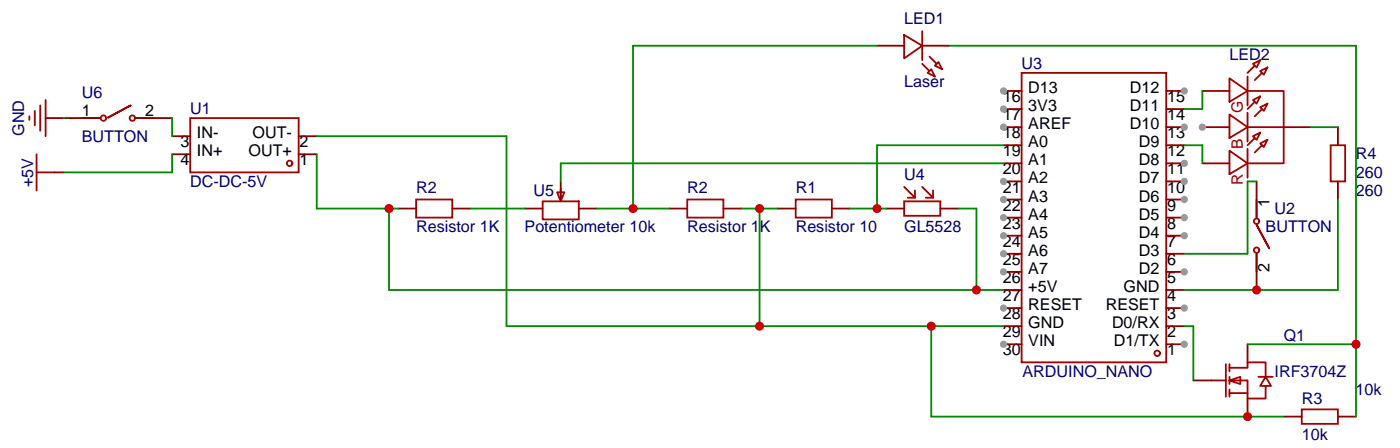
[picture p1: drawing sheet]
<svg xmlns="http://www.w3.org/2000/svg" width="273mm" height="87mm" viewBox="0 0 273 87" stroke-linecap="round" stroke-linejoin="round" font-family="sans-serif">
<g fill="none" stroke="#a10000" stroke-width=".35">
<path d="M8.9 19.5v7.1M176.5 6.8l3.5 2.1-3.5 2.5zM180 12.4l1.4 1.5M180 6.1v5.6M181.1 14.2l.7-.7 .7 1.4zM181.4 11l1.4 1.4M182.5 12.8l.7-.7 .7 1.4zM199.4 14.2h28.2v56.5h-28.2zM240 15.3l3.5 2.4-3.5 2.2zM243.5 17.7h7.1v14.1h-7.1M243.5 14.9v5.7M244.6 12.4l1.4-.7-.7 1.5z"/>
<path d="M244.6 19.5l1.4-.7-.7 1.4zM244.9 12.8l-1.4 1.4M244.9 19.9l-1.4 1.4M246 13.9l1.4-.7-.7 1.4zM246.3 14.2l-1.4 1.4M5.7 22.7v.7M6.8 21.6v2.8M7.1 30.1v7M7.1 33.6h3.6M7.8 20.6v4.9M16 23h3.5M25.5 20.6l-4.6 2.4 4.6-2.4"/>
<path d="M26.5 23h3.6M37.1 23h21.2v10.6h-21.2zM81.2 38.9h7.1v3.5h-7.1zM105.9 39.3h7.1v3.5h-7.1zM108.7 37.5h1.4l-.7 1.8zM109.4 36.8v1.8M134.1 38.9h7.1v3.5h-7.1zM155.3 38.9h7.1v3.5h-7.1zM176.5 39.3h7v2.8h-7zM176.5 36.4l2.1 2.2M178.6 37.1v1.5h-1.4M180 36.4l2.1 2.2"/>
<path d="M182.1 37.1v1.5h-1.4M240 29.4l3.5 2.4-3.5 2.2zM240 22.3l3.5 2.5-3.5 2.1zM243.5 24.8h7.1M243.5 22v5.6M243.5 29v5.7M244.6 26.6l1.4-.7-.7 1.4zM244.9 26.9l-1.4 1.4M245.3 38.9v3.5M246 28l1.4-.7-.7 1.4zM246 20.9l1.4-.7-.7 1.4zM246.3 28.3l-1.4 1.4"/>
<path d="M246.3 21.3l-1.4 1.4M259.7 28.3h2.8v7.1h-2.8zM245.3 49.5v3.5M247.7 48.4l-2.4-4.6 2.4 4.6M236.4 74.2h2.9M239.3 71v6.4M240 74.2l2.1-.7v1.4zM240 71.7h3.5v-1h3.5v2.8M240 74.2h3.5v3.5h3.5v-2.5M240 76.7h3.5M240 71v1.4M240 73.5v1.4"/>
<path d="M240 75.9v1.5M245.6 73.5h2.8M247 73.5l1.1 1.7h-2.1zM254.1 79.8h7v2.8h-7z"/>
<circle cx="20.2" cy="23" r=".53"/>
<circle cx="25.8" cy="23" r=".53"/>
<circle cx="56.5" cy="31.8" r=".53"/>
<circle cx="245.3" cy="48.8" r=".53"/>
<circle cx="245.3" cy="43.1" r=".53"/>
<circle cx="225.9" cy="68.9" r=".53"/>
</g>
<g fill="none" stroke="#870000" stroke-width=".35">
<path d="M171.2 8.9h5.3M180 8.9h5.3M195.9 17.7h3.5M227.6 17.7h3.6M234.7 17.7h5.3M8.9 23h10.6M10.7 33.6h1.7M26.5 23h7.1M33.6 30.1h3.5M33.6 26.6h3.5M58.3 30.1h3.5M58.3 26.6h3.5"/>
<path d="M109.4 35.4v3.5M195.9 38.9h3.5M195.9 35.4h3.5M195.9 31.8h3.5M195.9 28.3h3.5M195.9 24.8h3.5M195.9 21.3h3.5M227.6 38.9h3.6M227.6 35.4h3.6M227.6 31.8h3.6M227.6 28.3h3.6M227.6 24.8h3.6"/>
<path d="M227.6 21.3h3.6M234.7 31.8h5.3M234.7 24.8h5.3M245.3 35.4v7M250.6 24.8h5.2M261.1 24.8v3.5M261.1 35.4v3.5M77.7 40.7h3.5M88.3 40.7h3.5M102.4 40.7h3.5M113 40.7h3.5M130.6 40.7h3.5"/>
<path d="M141.2 40.7h3.5M151.8 40.7h3.5M162.4 40.7h3.5M172.9 40.7h3.6M183.5 40.7h3.6M195.9 56.5h3.5M195.9 53h3.5M195.9 49.5h3.5M195.9 46h3.5M195.9 42.4h3.5M227.6 56.5h3.6M227.6 53h3.6"/>
<path d="M227.6 49.5h3.6M227.6 46h3.6M227.6 42.4h3.6M245.3 49.5v7M195.9 67.1h3.5M195.9 63.6h3.5M195.9 60.1h3.5M227.6 67.1h3.6M227.6 63.6h3.6M227.6 60.1h3.6M232.9 74.2h3.5M243.5 67.1v3.6"/>
<path d="M243.5 77.7v3.5M250.6 81.2h3.5M261.1 81.2h3.6"/>
</g>
<g fill="none" stroke="#008700" stroke-width=".35">
<path d="M171.2 8.9h-47.6v31.8M185.3 8.9h79.4v72.3M234.7 17.7v3.6h-3.5M61.8 30.1v10.6h15.9M61.8 26.6h37.1v37h97M195.9 31.8h-86.5v3.6M195.9 28.3h-24.7v12.4M231.2 28.3h3.5v3.5M245.3 35.4h-1.8v14.1h-12.3M255.8 24.8h5.3M261.1 38.9v17.6h-29.9M75.9 40.7v15.8h120"/>
<path d="M91.8 40.7h10.6M116.5 40.7h14.1M144.7 40.7h7.1M148.2 40.7v22.9M165.9 40.7h7M187.1 40.7h3.5v15.8M181.8 63.6v17.6h68.8M231.2 63.6h1.7v10.6M243.5 67.1h21.2"/>
</g>
<circle cx="12.4" cy="23" r=".18" fill="#008700"/>
<path d="M33.6 23v3.6M33.6 30.1v3.5h-21.2" fill="none" stroke="#008700" stroke-width=".35"/>
<g fill="#c00">
<circle cx="171.2" cy="40.7" r=".88"/>
<circle cx="264.7" cy="67.1" r=".88"/>
<circle cx="245.3" cy="56.5" r=".88"/>
<circle cx="123.6" cy="40.7" r=".88"/>
<circle cx="148.2" cy="63.6" r=".88"/>
<circle cx="148.2" cy="40.7" r=".88"/>
<circle cx="243.5" cy="81.2" r=".88"/>
<circle cx="181.8" cy="63.6" r=".88"/>
<circle cx="75.9" cy="40.7" r=".88"/>
<circle cx="190.6" cy="56.5" r=".88"/>
</g>
<g fill="#999">
<circle cx="231.2" cy="67.1" r=".71"/>
<circle cx="231.2" cy="60.1" r=".71"/>
<circle cx="231.2" cy="53" r=".71"/>
<circle cx="231.2" cy="46" r=".71"/>
<circle cx="231.2" cy="42.4" r=".71"/>
<circle cx="231.2" cy="38.9" r=".71"/>
<circle cx="231.2" cy="35.4" r=".71"/>
<circle cx="231.2" cy="31.8" r=".71"/>
<circle cx="231.2" cy="24.8" r=".71"/>
<circle cx="231.2" cy="17.7" r=".71"/>
<circle cx="195.9" cy="17.7" r=".71"/>
<circle cx="195.9" cy="21.3" r=".71"/>
<circle cx="195.9" cy="24.8" r=".71"/>
<circle cx="195.9" cy="35.4" r=".71"/>
<circle cx="195.9" cy="38.9" r=".71"/>
<circle cx="195.9" cy="42.4" r=".71"/>
<circle cx="195.9" cy="46" r=".71"/>
<circle cx="195.9" cy="49.5" r=".71"/>
<circle cx="195.9" cy="53" r=".71"/>
<circle cx="195.9" cy="60.1" r=".71"/>
<circle cx="195.9" cy="67.1" r=".71"/>
<circle cx="234.7" cy="24.8" r=".71"/>
</g>
<g font-size="3.1" fill="#000080">
<text x="176.5" y="4.6">LED1</text>
<text x="240" y="11.7">LED2</text>
<text x="176.5" y="17">Laser</text>
<text x="199.4" y="13.5">U3</text>
<text x="16" y="19.2">U6</text>
<text x="37.1" y="22.3">U1</text>
<text x="4.7" y="26.5" transform="rotate(-90 4.7 26.5)">GND</text>
<text x="16" y="27.7">BUTTON</text>
<text x="176.5" y="35.1">U4</text>
<text x="264.7" y="31.1">R4</text>
<text x="264.7" y="34.6">260</text>
<text x="6.5" y="36.5" transform="rotate(-90 6.5 36.5)">+5V</text>
<text x="37.1" y="36.4">DC-DC-5V</text>
<text x="81.2" y="37.5">R2</text>
<text x="104.2" y="38.2">U5</text>
<text x="134.1" y="37.5">R2</text>
<text x="155.3" y="37.5">R1</text>
<text x="248.8" y="41.7">U2</text>
<text x="264.7" y="38.1">260</text>
<text x="81.2" y="45.3">Resistor 1K</text>
<text x="102.4" y="45.3">Potentiometer 10k</text>
<text x="134.1" y="45.3">Resistor 1K</text>
<text x="155.3" y="45.3">Resistor 10</text>
<text x="176.5" y="45.3">GL5528</text>
<text x="247" y="45.3">BUTTON</text>
<text x="250.6" y="66.5">Q1</text>
<text x="199.6" y="73.5">ARDUINO_NANO</text>
<text x="248.8" y="73.5">IRF3704Z</text>
<text x="264.6" y="77">10k</text>
<text x="254.1" y="78.7">R3</text>
<text x="254.1" y="85.8">10k</text>
</g>
<g font-size="3.1">
<text x="16" y="22.7">1</text>
<text x="28.3" y="22.7">2</text>
<text x="195.7" y="19.9">16</text>
<text x="195.7" y="23.4">17</text>
<text x="200.7" y="18.1">D13</text>
<text x="200.7" y="21.7">3V3</text>
<text x="220.5" y="21.7">D11</text>
<text x="220.5" y="18.1">D12</text>
<text x="227.8" y="23.4">14</text>
<text x="227.8" y="19.9">15</text>
<text x="35.2" y="28.7">3</text>
<text x="38.4" y="27">IN-</text>
<text x="49.3" y="27">OUT-</text>
<text x="58.5" y="28.7">2</text>
<text x="195.7" y="27">18</text>
<text x="200.7" y="25.2">AREF</text>
<text x="200.7" y="28.7">A0</text>
<text x="220.5" y="25.2">D10</text>
<text x="222.3" y="28.7">D9</text>
<text x="227.8" y="27">13</text>
<text x="35.2" y="32.3">4</text>
<text x="38.4" y="30.5">IN+</text>
<text x="48.5" y="30.5">OUT+</text>
<text x="58.5" y="32.3">1</text>
<text x="195.7" y="30.5">19</text>
<text x="195.7" y="34">20</text>
<text x="200.7" y="32.3">A1</text>
<text x="200.7" y="35.8">A2</text>
<text x="222.3" y="35.8">D7</text>
<text x="222.3" y="32.3">D8</text>
<text x="227.8" y="34">11</text>
<text x="227.8" y="30.5">12</text>
<text x="195.7" y="37.5">21</text>
<text x="195.7" y="41.1">22</text>
<text x="200.7" y="39.3">A3</text>
<text x="222.3" y="39.3">D6</text>
<text x="227.8" y="41.1">9</text>
<text x="227.8" y="37.5">10</text>
<text x="247.8" y="40.3" transform="rotate(-90 247.8 40.3)">1</text>
<text x="195.7" y="44.6">23</text>
<text x="200.7" y="42.8">A4</text>
<text x="200.7" y="46.4">A5</text>
<text x="222.3" y="46.4">D4</text>
<text x="222.3" y="42.8">D5</text>
<text x="227.8" y="44.6">8</text>
<text x="195.7" y="48.1">24</text>
<text x="195.7" y="51.7">25</text>
<text x="200.7" y="49.9">A6</text>
<text x="200.7" y="53.4">A7</text>
<text x="222.3" y="53.4">D2</text>
<text x="222.3" y="49.9">D3</text>
<text x="227.8" y="51.7">6</text>
<text x="227.8" y="48.1">7</text>
<text x="247.8" y="53" transform="rotate(-90 247.8 53)">2</text>
<text x="195.7" y="55.2">26</text>
<text x="195.7" y="58.7">27</text>
<text x="200.7" y="56.9">+5V</text>
<text x="219.3" y="56.9">GND</text>
<text x="227.8" y="58.7">4</text>
<text x="227.8" y="55.2">5</text>
<text x="195.7" y="62.2">28</text>
<text x="195.7" y="65.8">29</text>
<text x="200.7" y="60.5">RESET</text>
<text x="200.7" y="64">GND</text>
<text x="215.8" y="60.5">RESET</text>
<text x="217" y="64">D0/RX</text>
<text x="227.8" y="65.8">2</text>
<text x="227.8" y="62.2">3</text>
<text x="195.7" y="69.3">30</text>
<text x="200.7" y="67.5">VIN</text>
<text x="217.4" y="67.5">D1/TX</text>
<text x="227.8" y="69.3">1</text>
</g>
<g font-size="3.1" fill="#a00000">
<text x="242.6" y="22" transform="rotate(-90 242.6 22)">G</text>
<text x="242.6" y="29" transform="rotate(-90 242.6 29)">B</text>
<text x="242.6" y="36.2" transform="rotate(-90 242.6 36.2)">R</text>
</g>
</svg>
